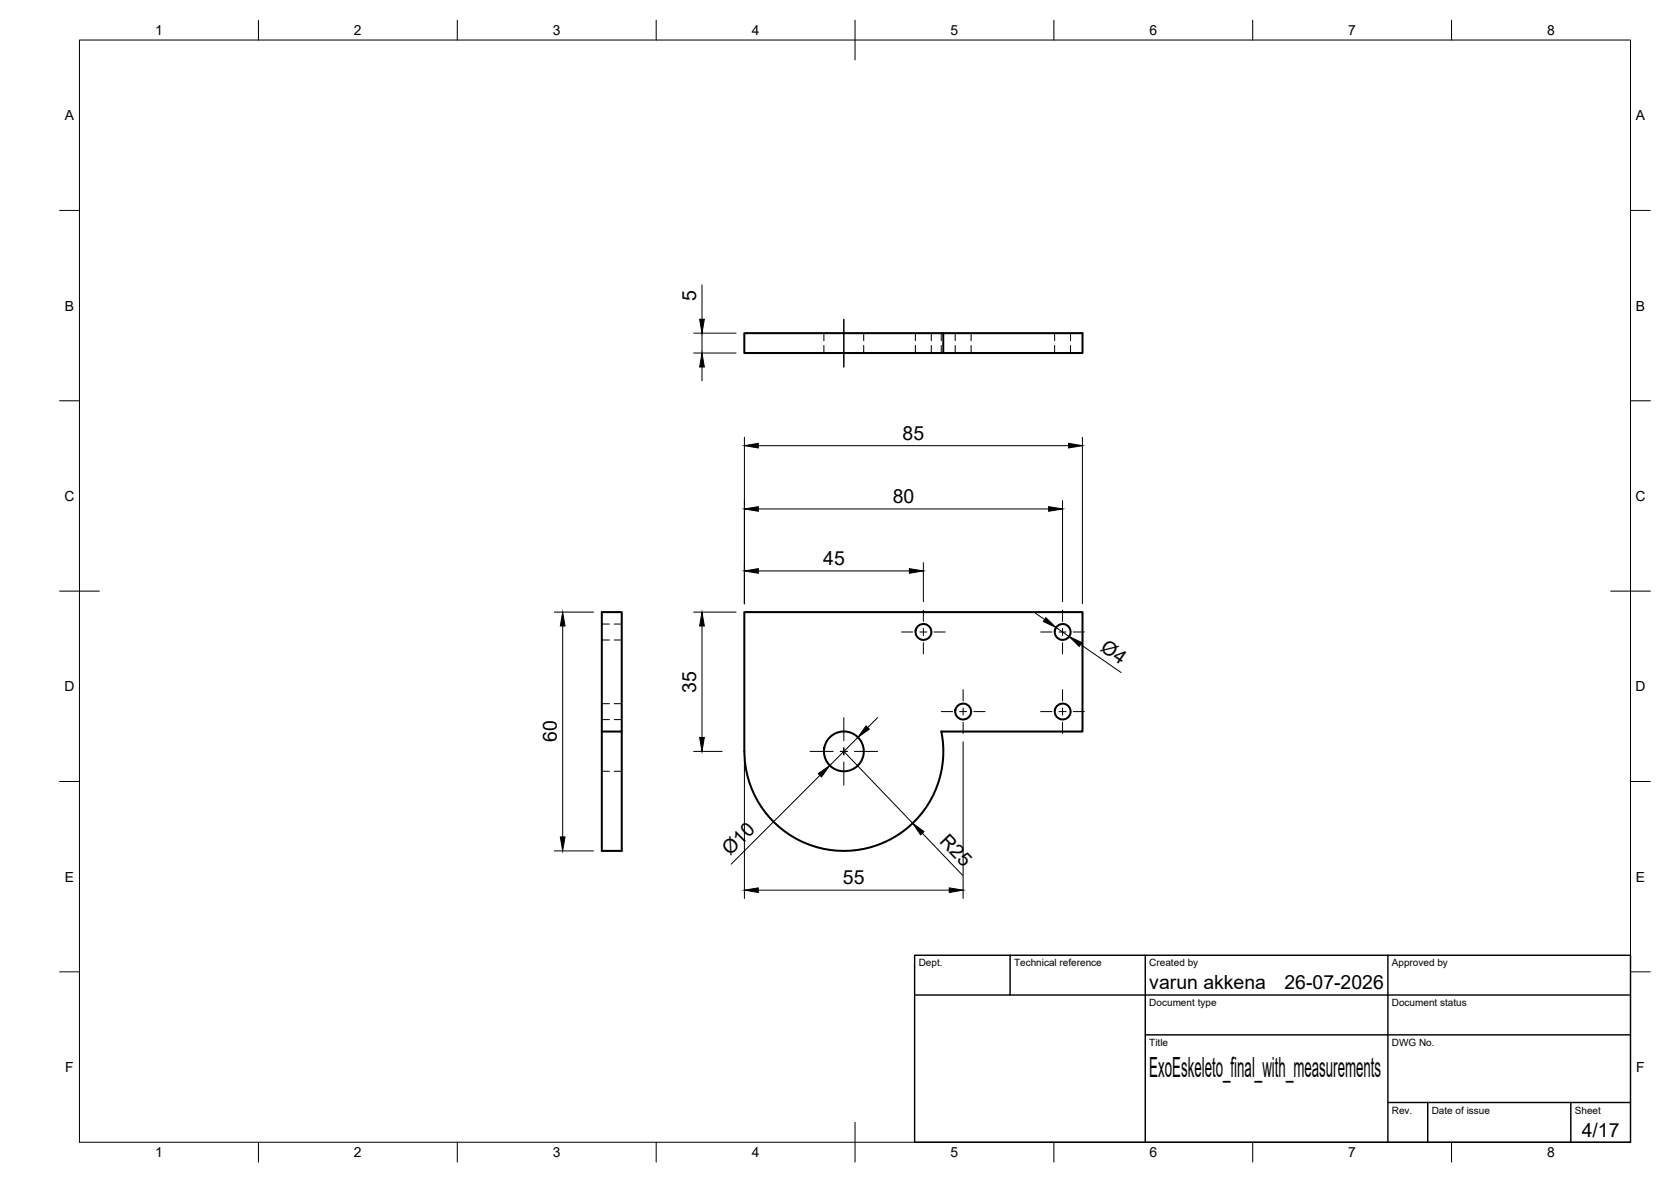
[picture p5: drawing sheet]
<svg xmlns="http://www.w3.org/2000/svg" width="420mm" height="297mm" viewBox="0 0 420 297" stroke-linecap="round" stroke-linejoin="round" font-family="sans-serif">
<!-- layer: Visible -->
<g fill="none" stroke="#000" stroke-width=".51">
<path d="M237.2 83.7h-50v5h50M237.2 83.7h35v5h-35zM151.3 153.8h5v30h-5zM156.3 183.8v30h-5v-30M236.7 183.8h35.5v-30h-85v35M236.7 183.8a25 25 0 0 1-22 29.9 25 25 0 0 1-27.5-24.9"/>
<circle cx="232.2" cy="158.8" r="2"/>
<circle cx="267.2" cy="158.8" r="2"/>
<circle cx="242.2" cy="178.8" r="2"/>
<circle cx="267.2" cy="178.8" r="2"/>
<circle cx="212.2" cy="188.8" r="5"/>
</g>
<!-- layer: Hidden -->
<g fill="none" stroke="#000" stroke-width=".25">
<path d="M207.2 83.7v1.9M207.2 86.8v1.9M217.2 83.7v1.9M217.2 86.8v1.9M230.2 83.7v1.9M230.2 86.8v1.9M234.2 83.7v1.9M234.2 86.8v1.9M236.7 83.7v1.9M236.7 86.8v1.9M240.2 83.7v1.9M240.2 86.8v1.9"/>
<path d="M244.2 83.7v1.9M244.2 86.8v1.9M265.2 83.7v1.9M265.2 86.8v1.9M269.2 83.7v1.9M269.2 86.8v1.9M151.3 156.8h1.9M154.4 156.8h1.9M151.3 176.8h1.9M151.3 160.8h1.9M154.4 176.8h1.9M154.4 160.8h1.9"/>
<path d="M151.3 193.8h1.9M151.3 180.8h1.9M154.4 193.8h1.9M154.4 180.8h1.9"/>
</g>
<!-- layer: BORDER -->
<g fill="none" stroke="#000" stroke-width=".25">
<path d="M20 10.1h390v276.9h-390zM65 5.1v5M115 5.1v5M165 5.1v5M215 5.1v10M265 5.1v5M315 5.1v5M365 5.1v5M15 52.9h5M410 52.9h5M15 100.7h5M410 100.7h5"/>
<path d="M15 148.6h10M405 148.6h10M15 196.4h5M410 196.4h5M15 244.2h5M410 244.2h5M65 287v5M115 287v5M165 287v5M215 282.1v9.9M265 287v5M315 287v5"/>
<path d="M365 287v5"/>
</g>
<!-- layer: TITLEBLOCK -->
<path d="M230 240.1h180v46.9h-180zM230 250h180M254 240.1v9.9M288 240.1v46.9M349 240.1v46.9M288 260.1h122M349 277.1h61M359 277.1v9.9M395 277.1v9.9" fill="none" stroke="#000" stroke-width=".36"/>
<!-- layer: Smart Centers -->
<g fill="none" stroke="#000" stroke-width=".25">
<path d="M212.2 80.2v12M226.7 158.8h2.8M231.3 158.8h1.8M232.2 153.3v2.9M232.2 157.9v1.8M234.8 158.8h2.9M261.7 158.8h2.8M266.3 158.8h1.8M267.2 153.3v2.9M267.2 157.9v1.8M269.9 158.8h2.8M232.2 161.5v2.8"/>
<path d="M236.7 178.8h2.8M241.3 178.8h1.8M242.2 173.3v2.9M242.2 177.9v1.8M244.9 178.8h2.8M261.7 178.8h2.8M266.3 178.8h1.8M267.2 161.5v2.8M267.2 173.3v2.9M267.2 177.9v1.8M269.9 178.8h2.8M203.7 188.8h5.8"/>
<path d="M211.3 188.8h1.8M212.2 180.3v5.8M212.2 187.9v1.8M212.2 191.5v5.8M214.8 188.8h5.9M242.2 181.5v2.8M267.2 181.5v2.8"/>
</g>
<!-- layer: FD_Dimensions -->
<g fill="none" stroke="#000" stroke-width=".25">
<path d="M176.5 71.6v8.6M174.4 88.7h10.7M174.4 83.7h10.7M176.5 83.7v5M176.5 92.2v3.5M187.2 109.9v41.8M190.7 112h78M272.2 109.9v41.8M190.7 127.9h73M267.2 125.8v25.4M139.4 153.8h9.8M141.5 157.3v53"/>
<path d="M174.4 153.8h10.7M176.5 157.3v28M190.7 143.5h38M232.2 141.4v9.8M259.8 153.7l2.9 2M265.5 157.7l3.3 2.3M271.7 162l10.2 7M174.4 188.8h7.2M187.2 190.9v34.9M206.2 194.8l-22.3 22.4M212.2 188.8l17.3 18.1M215.7 185.3l-7.1 7.1"/>
<path d="M220.7 180.3l-2.5 2.5M242.2 186.4v39.4M139.4 213.8h9.8M231.9 209.4l10.2 10.6M190.7 223.7h48"/>
</g>
<g fill="#000" stroke="#000" stroke-width=".25">
<path d="M176.5 88.7l.6 3.5h-1.2zM175.9 80.2h1.2l-.6 3.5zM187.2 112l3.5-.6v1.2zM268.7 111.4l3.5 .6-3.5 .6zM187.2 127.9l3.5-.6v1.2zM263.7 127.3l3.5 .6-3.5 .6zM141.5 153.8l.6 3.5h-1.2zM176.5 153.8l.6 3.5h-1.2zM187.2 143.5l3.5-.6v1.2zM228.7 142.9l3.5 .6-3.5 .6zM263 155.2l2.5 2.5-3.2-1.5zM268.8 160l3.2 1.5-.6 .9z"/>
<path d="M175.9 185.3h1.2l-.6 3.5zM205.7 194.4l2.9-2-2 2.8zM217.8 182.4l.8 .8-2.9 2.1zM140.9 210.3h1.2l-.6 3.5zM229.5 206.9l2.8 2.1-.8 .8zM187.2 223.7l3.5-.6v1.2zM238.7 223.1l3.5 .6-3.5 .6z"/>
</g>
<text font-size="7" x="289" y="270.6">ExoEskeleto_final_with_measurements</text>
<g font-size="4.9">
<text x="175" y="75.5" transform="rotate(-90 175 75.5)">5</text>
<text x="226.9" y="110.5">85</text>
<text x="224.5" y="126.4">80</text>
<text x="207" y="142">45</text>
<text x="276.4" y="163.4" transform="rotate(35 276.4 163.4)">Ø4</text>
<text x="175" y="174.1" transform="rotate(-90 175 174.1)">35</text>
<text x="140" y="186.5" transform="rotate(-90 140 186.5)">60</text>
<text x="183.6" y="215.2" transform="rotate(-45 183.6 215.2)">Ø10</text>
<text x="236.1" y="211.7" transform="rotate(46 236.1 211.7)">R25</text>
<text x="211.9" y="222.2">55</text>
<text x="289" y="248.5">varun akkena</text>
<text x="323" y="248.5">26-07-2026</text>
<text x="397.7" y="285.7">4/17</text>
</g>
<g font-size="3.5">
<text x="39" y="8.8">1</text>
<text x="89" y="8.8">2</text>
<text x="139" y="8.8">3</text>
<text x="189" y="8.8">4</text>
<text x="239" y="8.8">5</text>
<text x="289" y="8.8">6</text>
<text x="339" y="8.8">7</text>
<text x="389" y="8.8">8</text>
<text x="16.3" y="30.2">A</text>
<text x="411.3" y="30.2">A</text>
<text x="16.3" y="78">B</text>
<text x="411.3" y="78">B</text>
<text x="16.2" y="125.9">C</text>
<text x="411.2" y="125.9">C</text>
<text x="16.2" y="173.7">D</text>
<text x="411.2" y="173.7">D</text>
<text x="16.3" y="221.6">E</text>
<text x="411.3" y="221.6">E</text>
<text x="16.4" y="269.4">F</text>
<text x="411.4" y="269.4">F</text>
<text x="39" y="290.8">1</text>
<text x="89" y="290.8">2</text>
<text x="139" y="290.8">3</text>
<text x="189" y="290.8">4</text>
<text x="239" y="290.8">5</text>
<text x="289" y="290.8">6</text>
<text x="339" y="290.8">7</text>
<text x="389" y="290.8">8</text>
</g>
<g font-size="2.5">
<text x="231" y="242.9">Dept.</text>
<text x="255" y="242.9">Technical reference</text>
<text x="289" y="242.9">Created by</text>
<text x="350" y="242.9">Approved by</text>
<text x="289" y="252.8">Document type</text>
<text x="350" y="252.8">Document status</text>
<text x="289" y="262.9">Title</text>
<text x="350" y="262.9">DWG No.</text>
<text x="350" y="279.9">Rev.</text>
<text x="360" y="279.9">Date of issue</text>
<text x="396" y="279.9">Sheet</text>
</g>
</svg>
